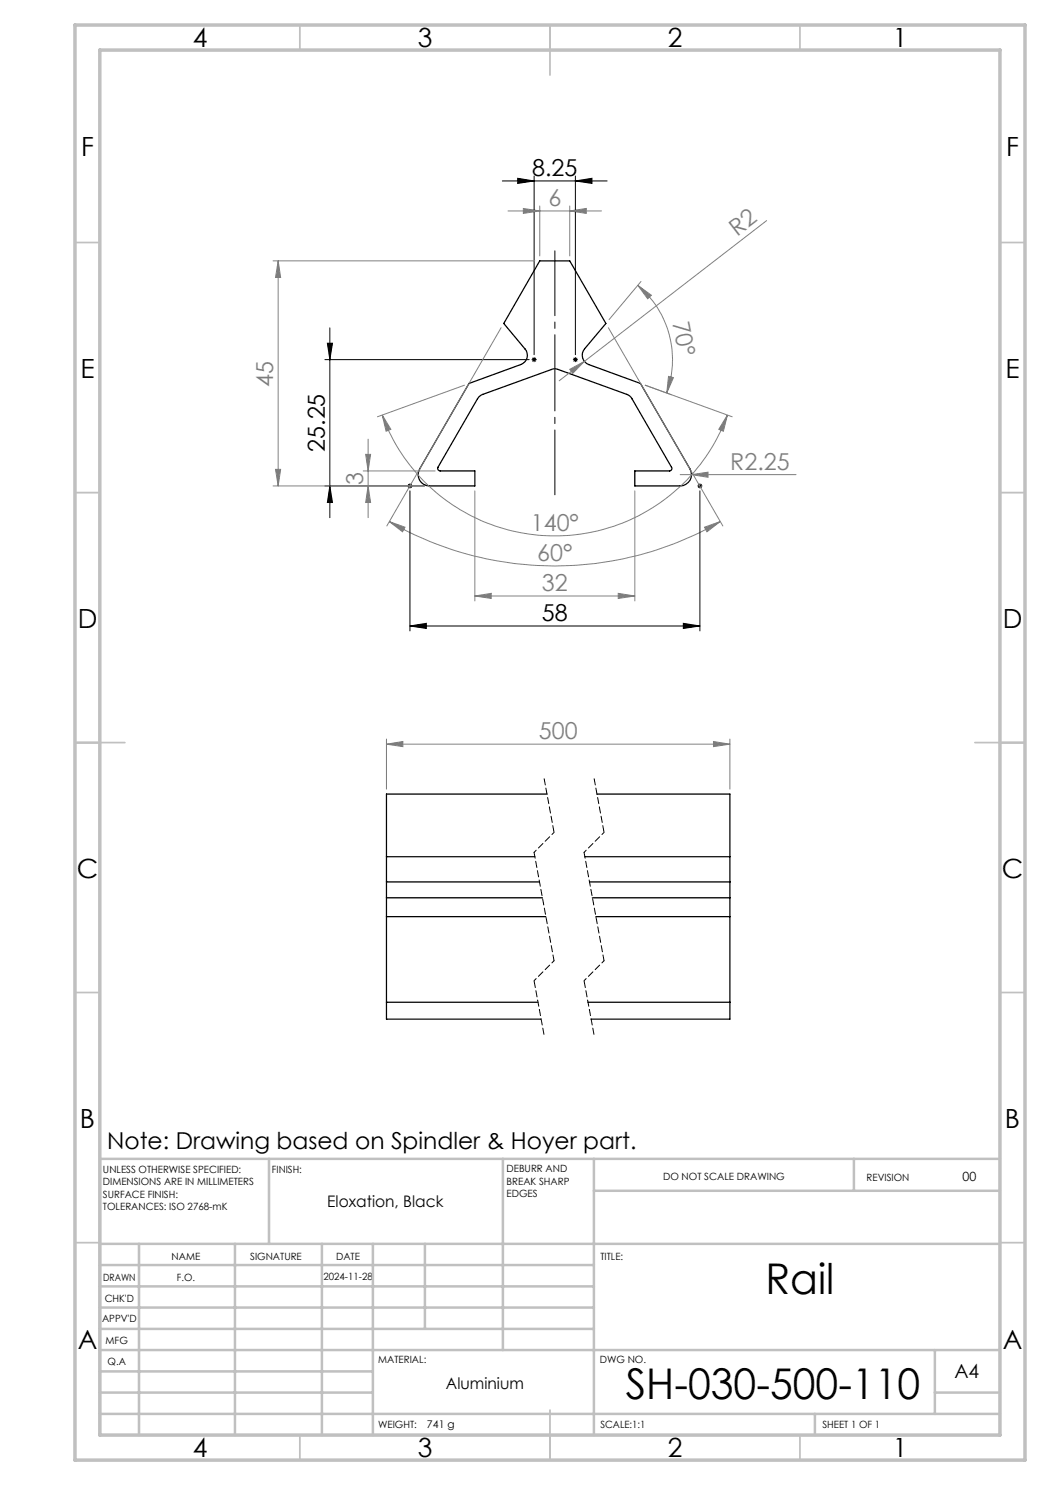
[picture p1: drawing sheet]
<svg xmlns="http://www.w3.org/2000/svg" width="210mm" height="297mm" viewBox="0 0 210 297" stroke-linecap="round" stroke-linejoin="round" font-family="sans-serif">
<g fill="none" stroke="#000" stroke-width=".25">
<path d="M107.9 52.2h6l7.3 12.5-4.3 5.1a1.99 1.99 0 0 0 .9 3.1l10.3 3.8 9.9 17.1a2.26 2.26 0 0 1-2 3.4h-9v-3h6.9a.49 .49 0 0 0 .4-.8l-8-13.8-.3-.4-.6-.3-14.3-5.1h-.6l-13.9 5.1-.8 .4-8.2 14.1a.49 .49 0 0 0 .5 .8h6.9v3h-9.1a2.26 2.26 0 0 1-2-3.4l9.9-17.1 10.3-3.8a1.95 1.95 0 0 0 .9-3.1l-4.2-5.1zM109.4 158.8h-32.1v17.6M119.4 158.8h26.6v17.6M77.3 176.4v3.2M77.3 179.6h31.2M77.3 171.3h29.7M77.3 176.4h30.6M77.3 179.6v20.8M116.9 171.3h29.1M117.9 176.4h28.1M118.5 179.6h27.5M146 176.4v3.2"/>
<path d="M146 179.6v20.8M77.3 183.3h31.8M119.2 183.3h26.8M77.3 200.4v3.4h30.9M77.3 200.4h30.3M117.6 200.4h28.4M146 200.4v3.4h-27.8"/>
</g>
<g fill="none" stroke="#000" stroke-width=".2">
<path d="M100.5 36.2h20.9M103.5 35.7l3.3 .5-3.3 .5zM106.8 35.2v35.7M115.1 36.2l3.3-.5v1zM115.1 35.2v35.7M65 71.9h40.8M65.5 68.6h1l-.5 3.3zM66 65.6v37.9M106.3 71.9h1.1M106.5 71.6l.7 .7M106.8 71.4v1M107.2 71.6l-.7 .7"/>
<path d="M114.6 71.9h1M114.7 71.6l.7 .7M115.1 71.4v1M115.4 71.6l-.7 .7M65 97.2h19.9M66 97.2l.5 3.3h-1zM81.6 96.8l.7 .7M82 96.7v1M82 98.2v28M82.3 96.8l-.7 .7M139.5 97.2h1M139.6 96.8l.7 .7"/>
<path d="M140 96.7v1M140 98.2v28M140.3 96.8l-.7 .7M82 125.2l3.3-.5v1zM82 125.2h58M136.7 124.7l3.3 .5-3.3 .5z"/>
</g>
<g fill="none" stroke="#808080" stroke-width=".2">
<path d="M54.6 52.2h52.4M55.6 52.2l.5 3.3h-1zM55.6 52.2v45M101.6 42.2h18.7M104.7 41.7l3.2 .5-3.2 .5zM107.9 41.2v10M113.9 42.2l3.4-.5v1zM113.9 41.2v10M127.6 57.1l2.7 2-.8 .7zM127.6 57.1a19.4 19.4 0 0 1 5.7 21.5M128.2 56.3l-6.4 7.6M153.3 44.1l-41.5 32.1"/>
<path d="M92.9 77l-17.4 6.4M100.2 65.5l-22.8 39.7M113.9 73.9l3-1.6-2.4 2.4zM121.7 65.5l22.9 39.7M129 77l17.4 6.4M133.7 75.3l1 .2-1.4 3.1zM54.6 97.2h30.3M55.1 93.9h1l-.5 3.3zM72.6 94.2h14.4M73.1 90.9h1l-.5 3.3zM73.6 97.2l.5 3.3h-1zM73.6 87.8v15.7"/>
<path d="M76.4 83l1.8 2.9-1 .4zM76.4 83a36.7 36.7 0 0 0 34.6 24.2 36.7 36.7 0 0 0 34.5-24.2M95 98.2v22M127 98.2v22M136 94.9h23.2M138.3 94.9l3.3-.5v1.1zM145.5 83l-.8 3.3-.9-.4zM77.9 104.3l3.1 1.1-.5 1zM77.9 104.3a66 66 0 0 0 66.1 0M95 119.2l3.2-.5v1zM95 119.2h32M123.6 118.7l3.4 .5-3.4 .5z"/>
<path d="M140.9 105.4l3.1-1.1-2.6 2.1zM77.3 148.8l3.3-.5v1zM77.3 147.8v10M77.3 148.8h68.7M142.7 148.3l3.3 .5-3.3 .5zM146 147.8v10"/>
</g>
<path d="M111 50.2v48.8" fill="none" stroke="#000" stroke-width=".2" stroke-dasharray="15.2 1.3 1.3 1.3" stroke-dashoffset="2.3"/>
<path d="M108.8 155.6l2 10.9M118.8 155.6l2 10.9M106.8 196.1l2 10.9M116.8 196.1l2 10.9" fill="none" stroke="#000" stroke-width=".2" stroke-dasharray="1.3 .6" stroke-dashoffset="-.1"/>
<path d="M110.8 166.5l-4 4M120.8 166.5l-4 4M110.8 192.1l-4 4M120.8 192.1l-4 4" fill="none" stroke="#000" stroke-width=".2" stroke-dasharray="1.3 .6" stroke-dashoffset=".7"/>
<path d="M106.8 170.5l4 21.6M116.8 170.5l4 21.6" fill="none" stroke="#000" stroke-width=".2" stroke-dasharray="1.3 .6" stroke-dashoffset=".1"/>
<g fill="none" stroke="#c0c0c0" stroke-width=".35">
<path d="M60 5v5M110 5v10M160 5v5M15 48.5h5M200 48.5h5M15 98.5h5M200 98.5h5M15 148.5h10M195 148.5h10M15 198.5h5M200 198.5h5M15 248.5h5"/>
<path d="M200 248.5h5M60 287v5M110 282v10M160 287v5"/>
</g>
<g fill="none" stroke="#c0c0c0" stroke-width=".5">
<path d="M53.8 231.8v17M100.6 231.8v38.2M118.8 231.8v55.2M118.8 238.2h81.2M170.8 231.8v6.4M200 231.8h-180v55.2M20 248.8h180M20 257.3h98.8M20 253h98.8M27.8 248.8v38.2M47 248.8v38.2M64.4 248.8v38.2"/>
<path d="M74.6 248.8v38.2M85 248.8v17M20 265.8h98.8M20 261.5h98.8M20 278.5h54.6M20 274.3h54.6M20 270h180M187 278.5h13M187 270v12.8M20 282.8h180M163 282.8v4.2"/>
</g>
<path d="M15 5h190v287h-190zM20 10h180v277h-180z" fill="none" stroke="#c0c0c0" stroke-width=".7"/>
<g fill="#000">
<path d="M65.5 68.6h1l-.5 3.3zM66 97.2l.5 3.3h-1z"/>
<path d="M82 125.2l3.3-.5v1zM136.7 124.7l3.3 .5-3.3 .5zM103.5 35.7l3.3 .5-3.3 .5zM115.1 36.2l3.3-.5v1z"/>
</g>
<g fill="#808080">
<path d="M138.3 94.9l3.3-.5v1.1z"/>
<path d="M113.9 73.9l3-1.6-2.4 2.4z"/>
<path d="M133.7 75.3l1 .2-1.4 3.1zM127.6 57.1l2.7 2-.8 .7z"/>
<path d="M113.9 42.2l3.4-.5v1zM104.7 41.7l3.2 .5-3.2 .5z"/>
<path d="M77.3 148.8l3.3-.5v1zM142.7 148.3l3.3 .5-3.3 .5z"/>
<path d="M95 119.2l3.2-.5v1zM123.6 118.7l3.4 .5-3.4 .5z"/>
<path d="M76.4 83l1.8 2.9-1 .4zM145.5 83l-.8 3.3-.9-.4z"/>
<path d="M73.6 97.2l.5 3.3h-1zM73.1 90.9h1l-.5 3.3z"/>
<path d="M55.6 52.2l.5 3.3h-1zM55.1 93.9h1l-.5 3.3z"/>
<path d="M77.9 104.3l3.1 1.1-.5 1zM140.9 105.4l3.1-1.1-2.6 2.1z"/>
</g>
<g font-size="8.5">
<text x="153.1" y="258.8">Rail</text>
<text x="125.2" y="279.7">SH-030-500-110</text>
</g>
<g font-size="5.3">
<text x="38.5" y="9.5">4</text>
<text x="83.5" y="9.5">3</text>
<text x="133.6" y="9.5">2</text>
<text x="178.6" y="9.5">1</text>
<text x="16.2" y="31.3">F</text>
<text x="201.2" y="31.3">F</text>
<text x="16.1" y="75.5">E</text>
<text x="201.1" y="75.5">E</text>
<text x="15.5" y="125.5">D</text>
<text x="200.5" y="125.5">D</text>
<text x="15.4" y="175.5">C</text>
<text x="200.4" y="175.5">C</text>
<text x="16" y="225.5">B</text>
<text x="201" y="225.5">B</text>
<text x="15.5" y="269.8">A</text>
<text x="200.5" y="269.8">A</text>
<text x="38.5" y="291.5">4</text>
<text x="83.5" y="291.5">3</text>
<text x="133.6" y="291.5">2</text>
<text x="178.6" y="291.5">1</text>
</g>
<g font-size="4.7">
<text x="106.4" y="35.2">8.25</text>
<text x="65" y="90.4" transform="rotate(-90 65 90.4)">25.25</text>
<text x="108.4" y="124.2">58</text>
<text x="21.4" y="229.8">Note: Drawing based on Spindler &amp; Hoyer part.</text>
</g>
<g font-size="4.7" fill="#808080">
<text x="109.7" y="41.2">6</text>
<text x="147.4" y="47.4" transform="rotate(-38 147.4 47.4)">R2</text>
<text x="134.5" y="64.5" transform="rotate(79 134.5 64.5)">70°</text>
<text x="54.6" y="77.4" transform="rotate(-90 54.6 77.4)">45</text>
<text x="146.1" y="93.9">R2.25</text>
<text x="72.6" y="97" transform="rotate(-90 72.6 97)">3</text>
<text x="106.2" y="106.2">140°</text>
<text x="107.5" y="112.2">60°</text>
<text x="108.4" y="118.2">32</text>
<text x="107.8" y="147.8">500</text>
</g>
<text font-size="3.9" x="190.9" y="275.5">A4</text>
<g font-size="3.2">
<text x="65.5" y="241.4">Eloxation, Black</text>
<text x="89.2" y="277.9">Aluminium</text>
</g>
<text font-size="2.5" x="192.5" y="236.1">00</text>
<text font-size="2.1" x="85.4" y="285.6">741 g</text>
<g font-size="2">
<text x="20.6" y="234.6">UNLESS OTHERWISE SPECIFIED:</text>
<text x="20.6" y="237.1">DIMENSIONS ARE IN MILLIMETERS</text>
<text x="20.6" y="239.6">SURFACE FINISH:</text>
<text x="54.4" y="234.6">FINISH:</text>
<text x="101.3" y="234.5">DEBURR AND</text>
<text x="101.3" y="237">BREAK SHARP</text>
<text x="101.3" y="239.5">EDGES</text>
<text x="132.6" y="236">DO NOT SCALE DRAWING</text>
<text x="173.3" y="236.2">REVISION</text>
<text x="20.6" y="242.1">TOLERANCES: ISO 2768-mK</text>
<text x="34.3" y="252">NAME</text>
<text x="50" y="251.9">SIGNATURE</text>
<text x="67.2" y="251.9">DATE</text>
<text x="120.1" y="251.9">TITLE:</text>
<text x="20.6" y="256.1">DRAWN</text>
<text x="35.3" y="256.1">F.O.</text>
<text x="64.7" y="255.9">2024-11-28</text>
<text x="20.9" y="260.3">CHK'D</text>
<text x="20.4" y="264.4">APPV'D</text>
<text x="21.1" y="268.8">MFG</text>
<text x="21.5" y="273">Q.A</text>
<text x="75.6" y="272.5">MATERIAL:</text>
<text x="120" y="272.5">DWG NO.</text>
<text x="75.6" y="285.5">WEIGHT:</text>
<text x="120.1" y="285.6">SCALE:1:1</text>
<text x="164.5" y="285.6">SHEET 1 OF 1</text>
</g>
</svg>
